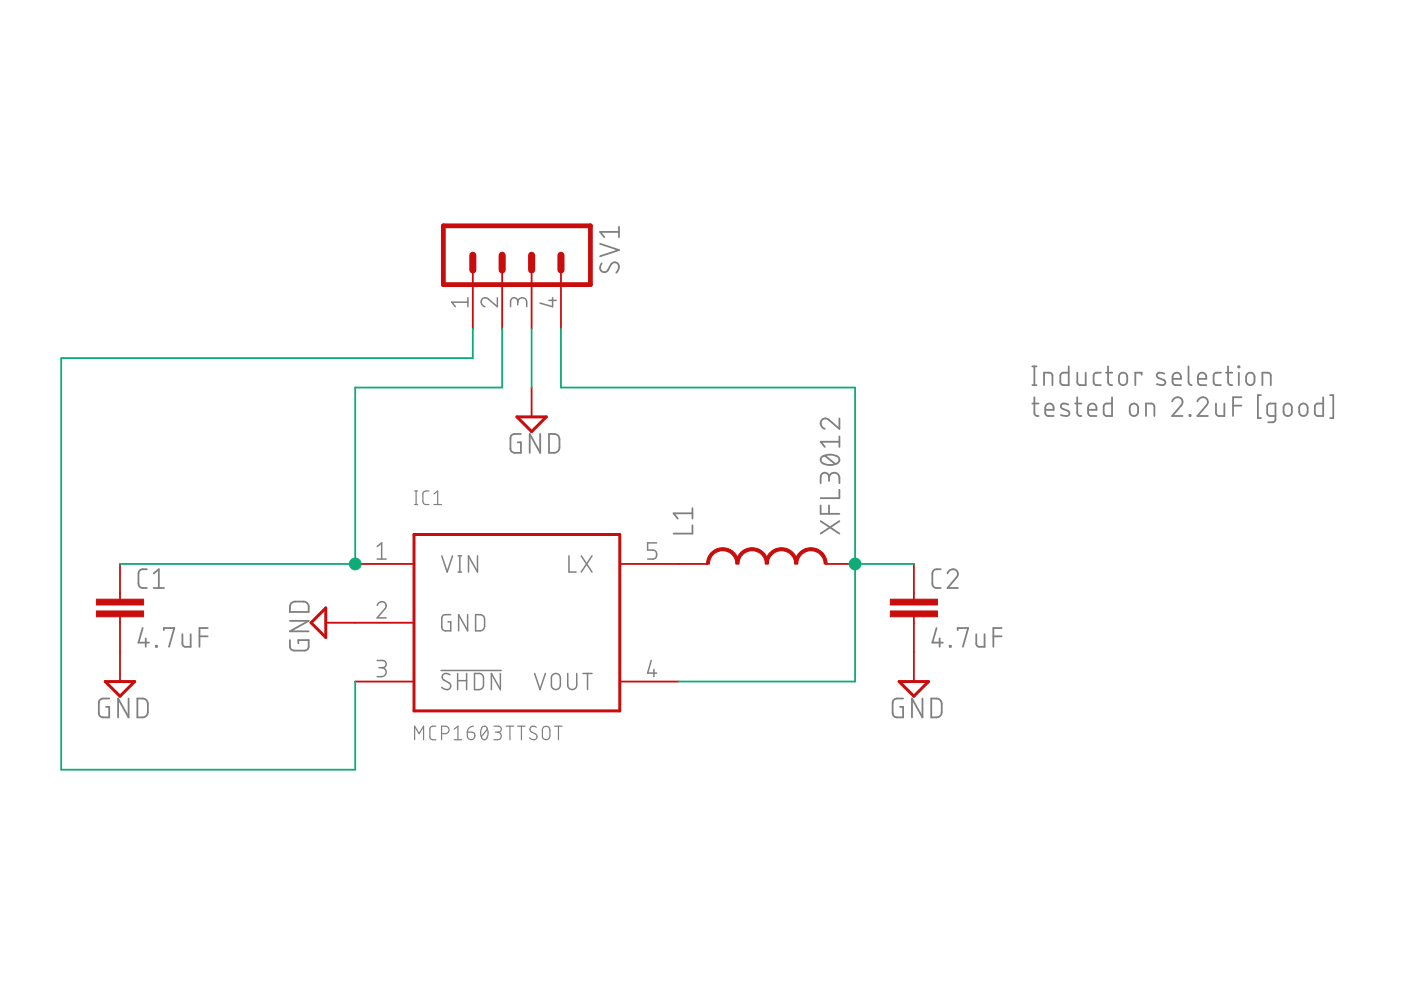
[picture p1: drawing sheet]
<?xml version="1.0" encoding="utf-8"?>
<!DOCTYPE eagle SYSTEM "eagle.dtd">
<eagle version="9.3.2">
<drawing>
<settings>
<setting alwaysvectorfont="yes"/>
<setting verticaltext="up"/>
</settings>
<grid distance="0.1" unitdist="inch" unit="inch" style="lines" multiple="1" display="no" altdistance="0.01" altunitdist="inch" altunit="inch"/>
<schematic xreflabel="%F%N/%S.%C%R" xrefpart="/%S.%C%R">
<libraries>
<library name="power">
<symbols>
<symbol name="MCP1603T">
<pin name="VIN" x="-12.7" y="5.08" length="middle" direction="pwr"/>
<pin name="GND" x="-12.7" y="0" length="middle" direction="pwr"/>
<pin name="VOUT" x="15.24" y="-5.08" length="middle" direction="pwr" rot="R180"/>
<pin name="!SHDN" x="-12.7" y="-5.08" length="middle"/>
<pin name="LX" x="15.24" y="5.08" length="middle" rot="R180"/>
<wire x1="-7.62" y1="7.62" x2="-7.62" y2="-7.62" width="0.254" layer="94"/>
<wire x1="-7.62" y1="-7.62" x2="10.16" y2="-7.62" width="0.254" layer="94"/>
<wire x1="10.16" y1="-7.62" x2="10.16" y2="7.62" width="0.254" layer="94"/>
<wire x1="10.16" y1="7.62" x2="-7.62" y2="7.62" width="0.254" layer="94"/>
<text x="-7.62" y="10.16" size="1.27" layer="95">&gt;NAME</text>
<text x="-7.62" y="-10.16" size="1.27" layer="96">&gt;VALUE</text>
</symbol>
</symbols>
<devicesets>
<deviceset name="MCP1603T">
<gates>
<gate name="G$1" symbol="MCP1603T" x="0" y="0"/>
</gates>
<devices>
<device name="TSOT" package="TSOT23-6">
<connects>
<connect gate="G$1" pin="!SHDN" pad="3"/>
<connect gate="G$1" pin="GND" pad="2"/>
<connect gate="G$1" pin="LX" pad="5"/>
<connect gate="G$1" pin="VIN" pad="1"/>
<connect gate="G$1" pin="VOUT" pad="4"/>
</connects>
<technologies>
<technology name=""/>
</technologies>
</device>
</devices>
</deviceset>
</devicesets>
</library>
<library name="rcl">
<symbols>
<symbol name="C-EU">
<wire x1="0" y1="0" x2="0" y2="-0.508" width="0.1524" layer="94"/>
<wire x1="0" y1="-2.54" x2="0" y2="-2.032" width="0.1524" layer="94"/>
<text x="1.524" y="0.381" size="1.778" layer="95">&gt;NAME</text>
<text x="1.524" y="-4.699" size="1.778" layer="96">&gt;VALUE</text>
<rectangle x1="-2.032" y1="-2.032" x2="2.032" y2="-1.524" layer="94"/>
<rectangle x1="-2.032" y1="-1.016" x2="2.032" y2="-0.508" layer="94"/>
<pin name="1" x="0" y="2.54" visible="off" length="short" direction="pas" swaplevel="1" rot="R270"/>
<pin name="2" x="0" y="-5.08" visible="off" length="short" direction="pas" swaplevel="1" rot="R90"/>
</symbol>
</symbols>
<devicesets>
<deviceset name="C-EU" prefix="C" uservalue="yes">
<gates>
<gate name="G$1" symbol="C-EU" x="0" y="0"/>
</gates>
<devices>
<device name="C0402" package="C0402">
<connects>
<connect gate="G$1" pin="1" pad="1"/>
<connect gate="G$1" pin="2" pad="2"/>
</connects>
<package3dinstances>
<package3dinstance package3d_urn="urn:adsk.eagle:package:23626/2"/>
</package3dinstances>
<technologies>
<technology name="">
<attribute name="SPICEPREFIX" value="C" constant="no"/>
</technology>
</technologies>
</device>
<device name="C0504" package="C0504">
<connects>
<connect gate="G$1" pin="1" pad="1"/>
<connect gate="G$1" pin="2" pad="2"/>
</connects>
<package3dinstances>
<package3dinstance package3d_urn="urn:adsk.eagle:package:23624/2"/>
</package3dinstances>
<technologies>
<technology name="">
<attribute name="SPICEPREFIX" value="C" constant="no"/>
</technology>
</technologies>
</device>
<device name="C0603" package="C0603">
<connects>
<connect gate="G$1" pin="1" pad="1"/>
<connect gate="G$1" pin="2" pad="2"/>
</connects>
<package3dinstances>
<package3dinstance package3d_urn="urn:adsk.eagle:package:23616/2"/>
</package3dinstances>
<technologies>
<technology name="">
<attribute name="SPICEPREFIX" value="C" constant="no"/>
</technology>
</technologies>
</device>
<device name="C0805" package="C0805">
<connects>
<connect gate="G$1" pin="1" pad="1"/>
<connect gate="G$1" pin="2" pad="2"/>
</connects>
<package3dinstances>
<package3dinstance package3d_urn="urn:adsk.eagle:package:23617/2"/>
</package3dinstances>
<technologies>
<technology name="">
<attribute name="SPICEPREFIX" value="C" constant="no"/>
</technology>
</technologies>
</device>
<device name="C1206" package="C1206">
<connects>
<connect gate="G$1" pin="1" pad="1"/>
<connect gate="G$1" pin="2" pad="2"/>
</connects>
<package3dinstances>
<package3dinstance package3d_urn="urn:adsk.eagle:package:23618/2"/>
</package3dinstances>
<technologies>
<technology name="">
<attribute name="SPICEPREFIX" value="C" constant="no"/>
</technology>
</technologies>
</device>
<device name="C1210" package="C1210">
<connects>
<connect gate="G$1" pin="1" pad="1"/>
<connect gate="G$1" pin="2" pad="2"/>
</connects>
<package3dinstances>
<package3dinstance package3d_urn="urn:adsk.eagle:package:23619/2"/>
</package3dinstances>
<technologies>
<technology name="">
<attribute name="SPICEPREFIX" value="C" constant="no"/>
</technology>
</technologies>
</device>
<device name="C1310" package="C1310">
<connects>
<connect gate="G$1" pin="1" pad="1"/>
<connect gate="G$1" pin="2" pad="2"/>
</connects>
<package3dinstances>
<package3dinstance package3d_urn="urn:adsk.eagle:package:23620/2"/>
</package3dinstances>
<technologies>
<technology name="">
<attribute name="SPICEPREFIX" value="C" constant="no"/>
</technology>
</technologies>
</device>
<device name="C1608" package="C1608">
<connects>
<connect gate="G$1" pin="1" pad="1"/>
<connect gate="G$1" pin="2" pad="2"/>
</connects>
<package3dinstances>
<package3dinstance package3d_urn="urn:adsk.eagle:package:23621/2"/>
</package3dinstances>
<technologies>
<technology name="">
<attribute name="SPICEPREFIX" value="C" constant="no"/>
</technology>
</technologies>
</device>
<device name="C1812" package="C1812">
<connects>
<connect gate="G$1" pin="1" pad="1"/>
<connect gate="G$1" pin="2" pad="2"/>
</connects>
<package3dinstances>
<package3dinstance package3d_urn="urn:adsk.eagle:package:23622/2"/>
</package3dinstances>
<technologies>
<technology name="">
<attribute name="SPICEPREFIX" value="C" constant="no"/>
</technology>
</technologies>
</device>
<device name="C1825" package="C1825">
<connects>
<connect gate="G$1" pin="1" pad="1"/>
<connect gate="G$1" pin="2" pad="2"/>
</connects>
<package3dinstances>
<package3dinstance package3d_urn="urn:adsk.eagle:package:23623/2"/>
</package3dinstances>
<technologies>
<technology name="">
<attribute name="SPICEPREFIX" value="C" constant="no"/>
</technology>
</technologies>
</device>
<device name="C2012" package="C2012">
<connects>
<connect gate="G$1" pin="1" pad="1"/>
<connect gate="G$1" pin="2" pad="2"/>
</connects>
<package3dinstances>
<package3dinstance package3d_urn="urn:adsk.eagle:package:23625/2"/>
</package3dinstances>
<technologies>
<technology name="">
<attribute name="SPICEPREFIX" value="C" constant="no"/>
</technology>
</technologies>
</device>
<device name="C3216" package="C3216">
<connects>
<connect gate="G$1" pin="1" pad="1"/>
<connect gate="G$1" pin="2" pad="2"/>
</connects>
<package3dinstances>
<package3dinstance package3d_urn="urn:adsk.eagle:package:23628/2"/>
</package3dinstances>
<technologies>
<technology name="">
<attribute name="SPICEPREFIX" value="C" constant="no"/>
</technology>
</technologies>
</device>
<device name="C3225" package="C3225">
<connects>
<connect gate="G$1" pin="1" pad="1"/>
<connect gate="G$1" pin="2" pad="2"/>
</connects>
<package3dinstances>
<package3dinstance package3d_urn="urn:adsk.eagle:package:23655/2"/>
</package3dinstances>
<technologies>
<technology name="">
<attribute name="SPICEPREFIX" value="C" constant="no"/>
</technology>
</technologies>
</device>
<device name="C4532" package="C4532">
<connects>
<connect gate="G$1" pin="1" pad="1"/>
<connect gate="G$1" pin="2" pad="2"/>
</connects>
<package3dinstances>
<package3dinstance package3d_urn="urn:adsk.eagle:package:23627/2"/>
</package3dinstances>
<technologies>
<technology name="">
<attribute name="SPICEPREFIX" value="C" constant="no"/>
</technology>
</technologies>
</device>
<device name="C4564" package="C4564">
<connects>
<connect gate="G$1" pin="1" pad="1"/>
<connect gate="G$1" pin="2" pad="2"/>
</connects>
<package3dinstances>
<package3dinstance package3d_urn="urn:adsk.eagle:package:23648/2"/>
</package3dinstances>
<technologies>
<technology name="">
<attribute name="SPICEPREFIX" value="C" constant="no"/>
</technology>
</technologies>
</device>
<device name="025-024X044" package="C025-024X044">
<connects>
<connect gate="G$1" pin="1" pad="1"/>
<connect gate="G$1" pin="2" pad="2"/>
</connects>
<package3dinstances>
<package3dinstance package3d_urn="urn:adsk.eagle:package:23630/1"/>
</package3dinstances>
<technologies>
<technology name="">
<attribute name="SPICEPREFIX" value="C" constant="no"/>
</technology>
</technologies>
</device>
<device name="025-025X050" package="C025-025X050">
<connects>
<connect gate="G$1" pin="1" pad="1"/>
<connect gate="G$1" pin="2" pad="2"/>
</connects>
<package3dinstances>
<package3dinstance package3d_urn="urn:adsk.eagle:package:23629/2"/>
</package3dinstances>
<technologies>
<technology name="">
<attribute name="SPICEPREFIX" value="C" constant="no"/>
</technology>
</technologies>
</device>
<device name="025-030X050" package="C025-030X050">
<connects>
<connect gate="G$1" pin="1" pad="1"/>
<connect gate="G$1" pin="2" pad="2"/>
</connects>
<package3dinstances>
<package3dinstance package3d_urn="urn:adsk.eagle:package:23631/1"/>
</package3dinstances>
<technologies>
<technology name="">
<attribute name="SPICEPREFIX" value="C" constant="no"/>
</technology>
</technologies>
</device>
<device name="025-040X050" package="C025-040X050">
<connects>
<connect gate="G$1" pin="1" pad="1"/>
<connect gate="G$1" pin="2" pad="2"/>
</connects>
<package3dinstances>
<package3dinstance package3d_urn="urn:adsk.eagle:package:23634/1"/>
</package3dinstances>
<technologies>
<technology name="">
<attribute name="SPICEPREFIX" value="C" constant="no"/>
</technology>
</technologies>
</device>
<device name="025-050X050" package="C025-050X050">
<connects>
<connect gate="G$1" pin="1" pad="1"/>
<connect gate="G$1" pin="2" pad="2"/>
</connects>
<package3dinstances>
<package3dinstance package3d_urn="urn:adsk.eagle:package:23633/1"/>
</package3dinstances>
<technologies>
<technology name="">
<attribute name="SPICEPREFIX" value="C" constant="no"/>
</technology>
</technologies>
</device>
<device name="025-060X050" package="C025-060X050">
<connects>
<connect gate="G$1" pin="1" pad="1"/>
<connect gate="G$1" pin="2" pad="2"/>
</connects>
<package3dinstances>
<package3dinstance package3d_urn="urn:adsk.eagle:package:23632/1"/>
</package3dinstances>
<technologies>
<technology name="">
<attribute name="SPICEPREFIX" value="C" constant="no"/>
</technology>
</technologies>
</device>
<device name="C025_050-024X070" package="C025_050-024X070">
<connects>
<connect gate="G$1" pin="1" pad="1"/>
<connect gate="G$1" pin="2" pad="2"/>
</connects>
<package3dinstances>
<package3dinstance package3d_urn="urn:adsk.eagle:package:23639/1"/>
</package3dinstances>
<technologies>
<technology name="">
<attribute name="SPICEPREFIX" value="C" constant="no"/>
</technology>
</technologies>
</device>
<device name="025_050-025X075" package="C025_050-025X075">
<connects>
<connect gate="G$1" pin="1" pad="1"/>
<connect gate="G$1" pin="2" pad="2"/>
</connects>
<package3dinstances>
<package3dinstance package3d_urn="urn:adsk.eagle:package:23641/1"/>
</package3dinstances>
<technologies>
<technology name="">
<attribute name="SPICEPREFIX" value="C" constant="no"/>
</technology>
</technologies>
</device>
<device name="025_050-035X075" package="C025_050-035X075">
<connects>
<connect gate="G$1" pin="1" pad="1"/>
<connect gate="G$1" pin="2" pad="2"/>
</connects>
<package3dinstances>
<package3dinstance package3d_urn="urn:adsk.eagle:package:23651/1"/>
</package3dinstances>
<technologies>
<technology name="">
<attribute name="SPICEPREFIX" value="C" constant="no"/>
</technology>
</technologies>
</device>
<device name="025_050-045X075" package="C025_050-045X075">
<connects>
<connect gate="G$1" pin="1" pad="1"/>
<connect gate="G$1" pin="2" pad="2"/>
</connects>
<package3dinstances>
<package3dinstance package3d_urn="urn:adsk.eagle:package:23635/1"/>
</package3dinstances>
<technologies>
<technology name="">
<attribute name="SPICEPREFIX" value="C" constant="no"/>
</technology>
</technologies>
</device>
<device name="025_050-055X075" package="C025_050-055X075">
<connects>
<connect gate="G$1" pin="1" pad="1"/>
<connect gate="G$1" pin="2" pad="2"/>
</connects>
<package3dinstances>
<package3dinstance package3d_urn="urn:adsk.eagle:package:23636/1"/>
</package3dinstances>
<technologies>
<technology name="">
<attribute name="SPICEPREFIX" value="C" constant="no"/>
</technology>
</technologies>
</device>
<device name="050-024X044" package="C050-024X044">
<connects>
<connect gate="G$1" pin="1" pad="1"/>
<connect gate="G$1" pin="2" pad="2"/>
</connects>
<package3dinstances>
<package3dinstance package3d_urn="urn:adsk.eagle:package:23643/1"/>
</package3dinstances>
<technologies>
<technology name="">
<attribute name="SPICEPREFIX" value="C" constant="no"/>
</technology>
</technologies>
</device>
<device name="050-025X075" package="C050-025X075">
<connects>
<connect gate="G$1" pin="1" pad="1"/>
<connect gate="G$1" pin="2" pad="2"/>
</connects>
<package3dinstances>
<package3dinstance package3d_urn="urn:adsk.eagle:package:23637/1"/>
</package3dinstances>
<technologies>
<technology name="">
<attribute name="SPICEPREFIX" value="C" constant="no"/>
</technology>
</technologies>
</device>
<device name="050-045X075" package="C050-045X075">
<connects>
<connect gate="G$1" pin="1" pad="1"/>
<connect gate="G$1" pin="2" pad="2"/>
</connects>
<package3dinstances>
<package3dinstance package3d_urn="urn:adsk.eagle:package:23638/1"/>
</package3dinstances>
<technologies>
<technology name="">
<attribute name="SPICEPREFIX" value="C" constant="no"/>
</technology>
</technologies>
</device>
<device name="050-030X075" package="C050-030X075">
<connects>
<connect gate="G$1" pin="1" pad="1"/>
<connect gate="G$1" pin="2" pad="2"/>
</connects>
<package3dinstances>
<package3dinstance package3d_urn="urn:adsk.eagle:package:23640/1"/>
</package3dinstances>
<technologies>
<technology name="">
<attribute name="SPICEPREFIX" value="C" constant="no"/>
</technology>
</technologies>
</device>
<device name="050-050X075" package="C050-050X075">
<connects>
<connect gate="G$1" pin="1" pad="1"/>
<connect gate="G$1" pin="2" pad="2"/>
</connects>
<package3dinstances>
<package3dinstance package3d_urn="urn:adsk.eagle:package:23665/1"/>
</package3dinstances>
<technologies>
<technology name="">
<attribute name="SPICEPREFIX" value="C" constant="no"/>
</technology>
</technologies>
</device>
<device name="050-055X075" package="C050-055X075">
<connects>
<connect gate="G$1" pin="1" pad="1"/>
<connect gate="G$1" pin="2" pad="2"/>
</connects>
<package3dinstances>
<package3dinstance package3d_urn="urn:adsk.eagle:package:23642/1"/>
</package3dinstances>
<technologies>
<technology name="">
<attribute name="SPICEPREFIX" value="C" constant="no"/>
</technology>
</technologies>
</device>
<device name="050-075X075" package="C050-075X075">
<connects>
<connect gate="G$1" pin="1" pad="1"/>
<connect gate="G$1" pin="2" pad="2"/>
</connects>
<package3dinstances>
<package3dinstance package3d_urn="urn:adsk.eagle:package:23645/1"/>
</package3dinstances>
<technologies>
<technology name="">
<attribute name="SPICEPREFIX" value="C" constant="no"/>
</technology>
</technologies>
</device>
<device name="050H075X075" package="C050H075X075">
<connects>
<connect gate="G$1" pin="1" pad="1"/>
<connect gate="G$1" pin="2" pad="2"/>
</connects>
<package3dinstances>
<package3dinstance package3d_urn="urn:adsk.eagle:package:23644/1"/>
</package3dinstances>
<technologies>
<technology name="">
<attribute name="SPICEPREFIX" value="C" constant="no"/>
</technology>
</technologies>
</device>
<device name="075-032X103" package="C075-032X103">
<connects>
<connect gate="G$1" pin="1" pad="1"/>
<connect gate="G$1" pin="2" pad="2"/>
</connects>
<package3dinstances>
<package3dinstance package3d_urn="urn:adsk.eagle:package:23646/1"/>
</package3dinstances>
<technologies>
<technology name="">
<attribute name="SPICEPREFIX" value="C" constant="no"/>
</technology>
</technologies>
</device>
<device name="075-042X103" package="C075-042X103">
<connects>
<connect gate="G$1" pin="1" pad="1"/>
<connect gate="G$1" pin="2" pad="2"/>
</connects>
<package3dinstances>
<package3dinstance package3d_urn="urn:adsk.eagle:package:23656/1"/>
</package3dinstances>
<technologies>
<technology name="">
<attribute name="SPICEPREFIX" value="C" constant="no"/>
</technology>
</technologies>
</device>
<device name="075-052X106" package="C075-052X106">
<connects>
<connect gate="G$1" pin="1" pad="1"/>
<connect gate="G$1" pin="2" pad="2"/>
</connects>
<package3dinstances>
<package3dinstance package3d_urn="urn:adsk.eagle:package:23650/1"/>
</package3dinstances>
<technologies>
<technology name="">
<attribute name="SPICEPREFIX" value="C" constant="no"/>
</technology>
</technologies>
</device>
<device name="102-043X133" package="C102-043X133">
<connects>
<connect gate="G$1" pin="1" pad="1"/>
<connect gate="G$1" pin="2" pad="2"/>
</connects>
<package3dinstances>
<package3dinstance package3d_urn="urn:adsk.eagle:package:23647/1"/>
</package3dinstances>
<technologies>
<technology name="">
<attribute name="SPICEPREFIX" value="C" constant="no"/>
</technology>
</technologies>
</device>
<device name="102-054X133" package="C102-054X133">
<connects>
<connect gate="G$1" pin="1" pad="1"/>
<connect gate="G$1" pin="2" pad="2"/>
</connects>
<package3dinstances>
<package3dinstance package3d_urn="urn:adsk.eagle:package:23649/1"/>
</package3dinstances>
<technologies>
<technology name="">
<attribute name="SPICEPREFIX" value="C" constant="no"/>
</technology>
</technologies>
</device>
<device name="102-064X133" package="C102-064X133">
<connects>
<connect gate="G$1" pin="1" pad="1"/>
<connect gate="G$1" pin="2" pad="2"/>
</connects>
<package3dinstances>
<package3dinstance package3d_urn="urn:adsk.eagle:package:23653/1"/>
</package3dinstances>
<technologies>
<technology name="">
<attribute name="SPICEPREFIX" value="C" constant="no"/>
</technology>
</technologies>
</device>
<device name="102_152-062X184" package="C102_152-062X184">
<connects>
<connect gate="G$1" pin="1" pad="1"/>
<connect gate="G$1" pin="2" pad="2"/>
</connects>
<package3dinstances>
<package3dinstance package3d_urn="urn:adsk.eagle:package:23652/1"/>
</package3dinstances>
<technologies>
<technology name="">
<attribute name="SPICEPREFIX" value="C" constant="no"/>
</technology>
</technologies>
</device>
<device name="150-054X183" package="C150-054X183">
<connects>
<connect gate="G$1" pin="1" pad="1"/>
<connect gate="G$1" pin="2" pad="2"/>
</connects>
<package3dinstances>
<package3dinstance package3d_urn="urn:adsk.eagle:package:23669/1"/>
</package3dinstances>
<technologies>
<technology name="">
<attribute name="SPICEPREFIX" value="C" constant="no"/>
</technology>
</technologies>
</device>
<device name="150-064X183" package="C150-064X183">
<connects>
<connect gate="G$1" pin="1" pad="1"/>
<connect gate="G$1" pin="2" pad="2"/>
</connects>
<package3dinstances>
<package3dinstance package3d_urn="urn:adsk.eagle:package:23654/1"/>
</package3dinstances>
<technologies>
<technology name="">
<attribute name="SPICEPREFIX" value="C" constant="no"/>
</technology>
</technologies>
</device>
<device name="150-072X183" package="C150-072X183">
<connects>
<connect gate="G$1" pin="1" pad="1"/>
<connect gate="G$1" pin="2" pad="2"/>
</connects>
<package3dinstances>
<package3dinstance package3d_urn="urn:adsk.eagle:package:23657/1"/>
</package3dinstances>
<technologies>
<technology name="">
<attribute name="SPICEPREFIX" value="C" constant="no"/>
</technology>
</technologies>
</device>
<device name="150-084X183" package="C150-084X183">
<connects>
<connect gate="G$1" pin="1" pad="1"/>
<connect gate="G$1" pin="2" pad="2"/>
</connects>
<package3dinstances>
<package3dinstance package3d_urn="urn:adsk.eagle:package:23658/1"/>
</package3dinstances>
<technologies>
<technology name="">
<attribute name="SPICEPREFIX" value="C" constant="no"/>
</technology>
</technologies>
</device>
<device name="150-091X182" package="C150-091X182">
<connects>
<connect gate="G$1" pin="1" pad="1"/>
<connect gate="G$1" pin="2" pad="2"/>
</connects>
<package3dinstances>
<package3dinstance package3d_urn="urn:adsk.eagle:package:23659/1"/>
</package3dinstances>
<technologies>
<technology name="">
<attribute name="SPICEPREFIX" value="C" constant="no"/>
</technology>
</technologies>
</device>
<device name="225-062X268" package="C225-062X268">
<connects>
<connect gate="G$1" pin="1" pad="1"/>
<connect gate="G$1" pin="2" pad="2"/>
</connects>
<package3dinstances>
<package3dinstance package3d_urn="urn:adsk.eagle:package:23661/1"/>
</package3dinstances>
<technologies>
<technology name="">
<attribute name="SPICEPREFIX" value="C" constant="no"/>
</technology>
</technologies>
</device>
<device name="225-074X268" package="C225-074X268">
<connects>
<connect gate="G$1" pin="1" pad="1"/>
<connect gate="G$1" pin="2" pad="2"/>
</connects>
<package3dinstances>
<package3dinstance package3d_urn="urn:adsk.eagle:package:23660/1"/>
</package3dinstances>
<technologies>
<technology name="">
<attribute name="SPICEPREFIX" value="C" constant="no"/>
</technology>
</technologies>
</device>
<device name="225-087X268" package="C225-087X268">
<connects>
<connect gate="G$1" pin="1" pad="1"/>
<connect gate="G$1" pin="2" pad="2"/>
</connects>
<package3dinstances>
<package3dinstance package3d_urn="urn:adsk.eagle:package:23662/1"/>
</package3dinstances>
<technologies>
<technology name="">
<attribute name="SPICEPREFIX" value="C" constant="no"/>
</technology>
</technologies>
</device>
<device name="225-108X268" package="C225-108X268">
<connects>
<connect gate="G$1" pin="1" pad="1"/>
<connect gate="G$1" pin="2" pad="2"/>
</connects>
<package3dinstances>
<package3dinstance package3d_urn="urn:adsk.eagle:package:23663/1"/>
</package3dinstances>
<technologies>
<technology name="">
<attribute name="SPICEPREFIX" value="C" constant="no"/>
</technology>
</technologies>
</device>
<device name="225-113X268" package="C225-113X268">
<connects>
<connect gate="G$1" pin="1" pad="1"/>
<connect gate="G$1" pin="2" pad="2"/>
</connects>
<package3dinstances>
<package3dinstance package3d_urn="urn:adsk.eagle:package:23667/1"/>
</package3dinstances>
<technologies>
<technology name="">
<attribute name="SPICEPREFIX" value="C" constant="no"/>
</technology>
</technologies>
</device>
<device name="275-093X316" package="C275-093X316">
<connects>
<connect gate="G$1" pin="1" pad="1"/>
<connect gate="G$1" pin="2" pad="2"/>
</connects>
<package3dinstances>
<package3dinstance package3d_urn="urn:adsk.eagle:package:23701/1"/>
</package3dinstances>
<technologies>
<technology name="">
<attribute name="SPICEPREFIX" value="C" constant="no"/>
</technology>
</technologies>
</device>
<device name="275-113X316" package="C275-113X316">
<connects>
<connect gate="G$1" pin="1" pad="1"/>
<connect gate="G$1" pin="2" pad="2"/>
</connects>
<package3dinstances>
<package3dinstance package3d_urn="urn:adsk.eagle:package:23673/1"/>
</package3dinstances>
<technologies>
<technology name="">
<attribute name="SPICEPREFIX" value="C" constant="no"/>
</technology>
</technologies>
</device>
<device name="275-134X316" package="C275-134X316">
<connects>
<connect gate="G$1" pin="1" pad="1"/>
<connect gate="G$1" pin="2" pad="2"/>
</connects>
<package3dinstances>
<package3dinstance package3d_urn="urn:adsk.eagle:package:23664/1"/>
</package3dinstances>
<technologies>
<technology name="">
<attribute name="SPICEPREFIX" value="C" constant="no"/>
</technology>
</technologies>
</device>
<device name="275-205X316" package="C275-205X316">
<connects>
<connect gate="G$1" pin="1" pad="1"/>
<connect gate="G$1" pin="2" pad="2"/>
</connects>
<package3dinstances>
<package3dinstance package3d_urn="urn:adsk.eagle:package:23666/1"/>
</package3dinstances>
<technologies>
<technology name="">
<attribute name="SPICEPREFIX" value="C" constant="no"/>
</technology>
</technologies>
</device>
<device name="325-137X374" package="C325-137X374">
<connects>
<connect gate="G$1" pin="1" pad="1"/>
<connect gate="G$1" pin="2" pad="2"/>
</connects>
<package3dinstances>
<package3dinstance package3d_urn="urn:adsk.eagle:package:23672/1"/>
</package3dinstances>
<technologies>
<technology name="">
<attribute name="SPICEPREFIX" value="C" constant="no"/>
</technology>
</technologies>
</device>
<device name="325-162X374" package="C325-162X374">
<connects>
<connect gate="G$1" pin="1" pad="1"/>
<connect gate="G$1" pin="2" pad="2"/>
</connects>
<package3dinstances>
<package3dinstance package3d_urn="urn:adsk.eagle:package:23670/1"/>
</package3dinstances>
<technologies>
<technology name="">
<attribute name="SPICEPREFIX" value="C" constant="no"/>
</technology>
</technologies>
</device>
<device name="325-182X374" package="C325-182X374">
<connects>
<connect gate="G$1" pin="1" pad="1"/>
<connect gate="G$1" pin="2" pad="2"/>
</connects>
<package3dinstances>
<package3dinstance package3d_urn="urn:adsk.eagle:package:23668/1"/>
</package3dinstances>
<technologies>
<technology name="">
<attribute name="SPICEPREFIX" value="C" constant="no"/>
</technology>
</technologies>
</device>
<device name="375-192X418" package="C375-192X418">
<connects>
<connect gate="G$1" pin="1" pad="1"/>
<connect gate="G$1" pin="2" pad="2"/>
</connects>
<package3dinstances>
<package3dinstance package3d_urn="urn:adsk.eagle:package:23674/1"/>
</package3dinstances>
<technologies>
<technology name="">
<attribute name="SPICEPREFIX" value="C" constant="no"/>
</technology>
</technologies>
</device>
<device name="375-203X418" package="C375-203X418">
<connects>
<connect gate="G$1" pin="1" pad="1"/>
<connect gate="G$1" pin="2" pad="2"/>
</connects>
<package3dinstances>
<package3dinstance package3d_urn="urn:adsk.eagle:package:23671/1"/>
</package3dinstances>
<technologies>
<technology name="">
<attribute name="SPICEPREFIX" value="C" constant="no"/>
</technology>
</technologies>
</device>
<device name="050-035X075" package="C050-035X075">
<connects>
<connect gate="G$1" pin="1" pad="1"/>
<connect gate="G$1" pin="2" pad="2"/>
</connects>
<package3dinstances>
<package3dinstance package3d_urn="urn:adsk.eagle:package:23677/1"/>
</package3dinstances>
<technologies>
<technology name="">
<attribute name="SPICEPREFIX" value="C" constant="no"/>
</technology>
</technologies>
</device>
<device name="375-155X418" package="C375-155X418">
<connects>
<connect gate="G$1" pin="1" pad="1"/>
<connect gate="G$1" pin="2" pad="2"/>
</connects>
<package3dinstances>
<package3dinstance package3d_urn="urn:adsk.eagle:package:23675/1"/>
</package3dinstances>
<technologies>
<technology name="">
<attribute name="SPICEPREFIX" value="C" constant="no"/>
</technology>
</technologies>
</device>
<device name="075-063X106" package="C075-063X106">
<connects>
<connect gate="G$1" pin="1" pad="1"/>
<connect gate="G$1" pin="2" pad="2"/>
</connects>
<package3dinstances>
<package3dinstance package3d_urn="urn:adsk.eagle:package:23678/1"/>
</package3dinstances>
<technologies>
<technology name="">
<attribute name="SPICEPREFIX" value="C" constant="no"/>
</technology>
</technologies>
</device>
<device name="275-154X316" package="C275-154X316">
<connects>
<connect gate="G$1" pin="1" pad="1"/>
<connect gate="G$1" pin="2" pad="2"/>
</connects>
<package3dinstances>
<package3dinstance package3d_urn="urn:adsk.eagle:package:23685/1"/>
</package3dinstances>
<technologies>
<technology name="">
<attribute name="SPICEPREFIX" value="C" constant="no"/>
</technology>
</technologies>
</device>
<device name="275-173X316" package="C275-173X316">
<connects>
<connect gate="G$1" pin="1" pad="1"/>
<connect gate="G$1" pin="2" pad="2"/>
</connects>
<package3dinstances>
<package3dinstance package3d_urn="urn:adsk.eagle:package:23676/1"/>
</package3dinstances>
<technologies>
<technology name="">
<attribute name="SPICEPREFIX" value="C" constant="no"/>
</technology>
</technologies>
</device>
<device name="C0402K" package="C0402K">
<connects>
<connect gate="G$1" pin="1" pad="1"/>
<connect gate="G$1" pin="2" pad="2"/>
</connects>
<package3dinstances>
<package3dinstance package3d_urn="urn:adsk.eagle:package:23679/2"/>
</package3dinstances>
<technologies>
<technology name="">
<attribute name="SPICEPREFIX" value="C" constant="no"/>
</technology>
</technologies>
</device>
<device name="C0603K" package="C0603K">
<connects>
<connect gate="G$1" pin="1" pad="1"/>
<connect gate="G$1" pin="2" pad="2"/>
</connects>
<package3dinstances>
<package3dinstance package3d_urn="urn:adsk.eagle:package:23680/2"/>
</package3dinstances>
<technologies>
<technology name="">
<attribute name="SPICEPREFIX" value="C" constant="no"/>
</technology>
</technologies>
</device>
<device name="C0805K" package="C0805K">
<connects>
<connect gate="G$1" pin="1" pad="1"/>
<connect gate="G$1" pin="2" pad="2"/>
</connects>
<package3dinstances>
<package3dinstance package3d_urn="urn:adsk.eagle:package:23681/2"/>
</package3dinstances>
<technologies>
<technology name="">
<attribute name="SPICEPREFIX" value="C" constant="no"/>
</technology>
</technologies>
</device>
<device name="C1206K" package="C1206K">
<connects>
<connect gate="G$1" pin="1" pad="1"/>
<connect gate="G$1" pin="2" pad="2"/>
</connects>
<package3dinstances>
<package3dinstance package3d_urn="urn:adsk.eagle:package:23682/2"/>
</package3dinstances>
<technologies>
<technology name="">
<attribute name="SPICEPREFIX" value="C" constant="no"/>
</technology>
</technologies>
</device>
<device name="C1210K" package="C1210K">
<connects>
<connect gate="G$1" pin="1" pad="1"/>
<connect gate="G$1" pin="2" pad="2"/>
</connects>
<package3dinstances>
<package3dinstance package3d_urn="urn:adsk.eagle:package:23683/2"/>
</package3dinstances>
<technologies>
<technology name="">
<attribute name="SPICEPREFIX" value="C" constant="no"/>
</technology>
</technologies>
</device>
<device name="C1812K" package="C1812K">
<connects>
<connect gate="G$1" pin="1" pad="1"/>
<connect gate="G$1" pin="2" pad="2"/>
</connects>
<package3dinstances>
<package3dinstance package3d_urn="urn:adsk.eagle:package:23686/2"/>
</package3dinstances>
<technologies>
<technology name="">
<attribute name="SPICEPREFIX" value="C" constant="no"/>
</technology>
</technologies>
</device>
<device name="C1825K" package="C1825K">
<connects>
<connect gate="G$1" pin="1" pad="1"/>
<connect gate="G$1" pin="2" pad="2"/>
</connects>
<package3dinstances>
<package3dinstance package3d_urn="urn:adsk.eagle:package:23684/2"/>
</package3dinstances>
<technologies>
<technology name="">
<attribute name="SPICEPREFIX" value="C" constant="no"/>
</technology>
</technologies>
</device>
<device name="C2220K" package="C2220K">
<connects>
<connect gate="G$1" pin="1" pad="1"/>
<connect gate="G$1" pin="2" pad="2"/>
</connects>
<package3dinstances>
<package3dinstance package3d_urn="urn:adsk.eagle:package:23687/2"/>
</package3dinstances>
<technologies>
<technology name="">
<attribute name="SPICEPREFIX" value="C" constant="no"/>
</technology>
</technologies>
</device>
<device name="C2225K" package="C2225K">
<connects>
<connect gate="G$1" pin="1" pad="1"/>
<connect gate="G$1" pin="2" pad="2"/>
</connects>
<package3dinstances>
<package3dinstance package3d_urn="urn:adsk.eagle:package:23692/2"/>
</package3dinstances>
<technologies>
<technology name="">
<attribute name="SPICEPREFIX" value="C" constant="no"/>
</technology>
</technologies>
</device>
<device name="HPC0201" package="HPC0201">
<connects>
<connect gate="G$1" pin="1" pad="1"/>
<connect gate="G$1" pin="2" pad="2"/>
</connects>
<package3dinstances>
<package3dinstance package3d_urn="urn:adsk.eagle:package:26213/1"/>
</package3dinstances>
<technologies>
<technology name="">
<attribute name="SPICEPREFIX" value="C" constant="no"/>
</technology>
</technologies>
</device>
<device name="C0201" package="C0201">
<connects>
<connect gate="G$1" pin="1" pad="1"/>
<connect gate="G$1" pin="2" pad="2"/>
</connects>
<package3dinstances>
<package3dinstance package3d_urn="urn:adsk.eagle:package:23690/2"/>
</package3dinstances>
<technologies>
<technology name="">
<attribute name="SPICEPREFIX" value="C" constant="no"/>
</technology>
</technologies>
</device>
<device name="C1808" package="C1808">
<connects>
<connect gate="G$1" pin="1" pad="1"/>
<connect gate="G$1" pin="2" pad="2"/>
</connects>
<package3dinstances>
<package3dinstance package3d_urn="urn:adsk.eagle:package:23689/2"/>
</package3dinstances>
<technologies>
<technology name="">
<attribute name="SPICEPREFIX" value="C" constant="no"/>
</technology>
</technologies>
</device>
<device name="C3640" package="C3640">
<connects>
<connect gate="G$1" pin="1" pad="1"/>
<connect gate="G$1" pin="2" pad="2"/>
</connects>
<package3dinstances>
<package3dinstance package3d_urn="urn:adsk.eagle:package:23693/2"/>
</package3dinstances>
<technologies>
<technology name="">
<attribute name="SPICEPREFIX" value="C" constant="no"/>
</technology>
</technologies>
</device>
<device name="01005" package="C01005">
<connects>
<connect gate="G$1" pin="1" pad="1"/>
<connect gate="G$1" pin="2" pad="2"/>
</connects>
<package3dinstances>
<package3dinstance package3d_urn="urn:adsk.eagle:package:23691/1"/>
</package3dinstances>
<technologies>
<technology name="">
<attribute name="SPICEPREFIX" value="C" constant="no"/>
</technology>
</technologies>
</device>
</devices>
<spice>
<pinmapping spiceprefix="C">
<pinmap gate="G$1" pin="1" pinorder="1"/>
<pinmap gate="G$1" pin="2" pinorder="2"/>
</pinmapping>
</spice>
</deviceset>
</devicesets>
</library>
<library name="supply2">
<symbols>
<symbol name="GND">
<wire x1="-1.27" y1="0" x2="1.27" y2="0" width="0.254" layer="94"/>
<wire x1="1.27" y1="0" x2="0" y2="-1.27" width="0.254" layer="94"/>
<wire x1="0" y1="-1.27" x2="-1.27" y2="0" width="0.254" layer="94"/>
<text x="-1.905" y="-3.175" size="1.778" layer="96">&gt;VALUE</text>
<pin name="GND" x="0" y="2.54" visible="off" length="short" direction="sup" rot="R270"/>
</symbol>
</symbols>
<devicesets>
<deviceset name="GND" prefix="SUPPLY">
<gates>
<gate name="GND" symbol="GND" x="0" y="0"/>
</gates>
<devices>
<device name="">
<technologies>
<technology name=""/>
</technologies>
</device>
</devices>
</deviceset>
</devicesets>
</library>
<library name="my-inductors">
<symbols>
<symbol name="INDUCTOR">
<wire x1="0" y1="5.08" x2="1.27" y2="3.81" width="0.254" layer="94" curve="-90" cap="flat"/>
<wire x1="0" y1="2.54" x2="1.27" y2="3.81" width="0.254" layer="94" curve="90" cap="flat"/>
<wire x1="0" y1="2.54" x2="1.27" y2="1.27" width="0.254" layer="94" curve="-90" cap="flat"/>
<wire x1="0" y1="0" x2="1.27" y2="1.27" width="0.254" layer="94" curve="90" cap="flat"/>
<wire x1="0" y1="0" x2="1.27" y2="-1.27" width="0.254" layer="94" curve="-90" cap="flat"/>
<wire x1="0" y1="-2.54" x2="1.27" y2="-1.27" width="0.254" layer="94" curve="90" cap="flat"/>
<wire x1="0" y1="-2.54" x2="1.27" y2="-3.81" width="0.254" layer="94" curve="-90" cap="flat"/>
<wire x1="0" y1="-5.08" x2="1.27" y2="-3.81" width="0.254" layer="94" curve="90" cap="flat"/>
<text x="2.54" y="6.35" size="1.778" layer="95">&gt;NAME</text>
<text x="2.54" y="-6.35" size="1.778" layer="96">&gt;VALUE</text>
<pin name="1" x="0" y="7.62" visible="off" length="short" direction="pas" swaplevel="1" rot="R270"/>
<pin name="2" x="0" y="-7.62" visible="off" length="short" direction="pas" swaplevel="1" rot="R90"/>
</symbol>
</symbols>
<devicesets>
<deviceset name="XFL3012">
<gates>
<gate name="G$1" symbol="INDUCTOR" x="0" y="0"/>
</gates>
<devices>
<device name="" package="XFL3012">
<connects>
<connect gate="G$1" pin="1" pad="1"/>
<connect gate="G$1" pin="2" pad="2"/>
</connects>
<technologies>
<technology name=""/>
</technologies>
</device>
</devices>
</deviceset>
</devicesets>
</library>
<library name="con-lstb">
<symbols>
<symbol name="MA04-1">
<wire x1="3.81" y1="-7.62" x2="-1.27" y2="-7.62" width="0.4064" layer="94"/>
<wire x1="1.27" y1="0" x2="2.54" y2="0" width="0.6096" layer="94"/>
<wire x1="1.27" y1="-2.54" x2="2.54" y2="-2.54" width="0.6096" layer="94"/>
<wire x1="1.27" y1="-5.08" x2="2.54" y2="-5.08" width="0.6096" layer="94"/>
<wire x1="-1.27" y1="5.08" x2="-1.27" y2="-7.62" width="0.4064" layer="94"/>
<wire x1="3.81" y1="-7.62" x2="3.81" y2="5.08" width="0.4064" layer="94"/>
<wire x1="-1.27" y1="5.08" x2="3.81" y2="5.08" width="0.4064" layer="94"/>
<wire x1="1.27" y1="2.54" x2="2.54" y2="2.54" width="0.6096" layer="94"/>
<text x="-1.27" y="-10.16" size="1.778" layer="96">&gt;VALUE</text>
<text x="-1.27" y="5.842" size="1.778" layer="95">&gt;NAME</text>
<pin name="1" x="7.62" y="-5.08" visible="pad" length="middle" direction="pas" swaplevel="1" rot="R180"/>
<pin name="2" x="7.62" y="-2.54" visible="pad" length="middle" direction="pas" swaplevel="1" rot="R180"/>
<pin name="3" x="7.62" y="0" visible="pad" length="middle" direction="pas" swaplevel="1" rot="R180"/>
<pin name="4" x="7.62" y="2.54" visible="pad" length="middle" direction="pas" swaplevel="1" rot="R180"/>
</symbol>
</symbols>
<devicesets>
<deviceset name="MA04-1" prefix="SV" uservalue="yes">
<gates>
<gate name="1" symbol="MA04-1" x="0" y="0"/>
</gates>
<devices>
<device name="" package="MA04-1">
<connects>
<connect gate="1" pin="1" pad="1"/>
<connect gate="1" pin="2" pad="2"/>
<connect gate="1" pin="3" pad="3"/>
<connect gate="1" pin="4" pad="4"/>
</connects>
<package3dinstances>
<package3dinstance package3d_urn="urn:adsk.eagle:package:8337/1"/>
</package3dinstances>
<technologies>
<technology name="">
<attribute name="MF" value="" constant="no"/>
<attribute name="MPN" value="" constant="no"/>
<attribute name="OC_FARNELL" value="unknown" constant="no"/>
<attribute name="OC_NEWARK" value="unknown" constant="no"/>
</technology>
</technologies>
</device>
</devices>
</deviceset>
</devicesets>
</library>
</libraries>
<attributes>
</attributes>
<variantdefs>
</variantdefs>
<classes>
<class number="0" name="default" width="0" drill="0">
</class>
</classes>
<parts>
<part name="IC1" library="power" deviceset="MCP1603T" device="TSOT"/>
<part name="C1" library="rcl" deviceset="C-EU" device="C0603" package3d_urn="urn:adsk.eagle:package:23616/2" value="4.7uF"/>
<part name="SUPPLY1" library="supply2" deviceset="GND" device=""/>
<part name="SUPPLY2" library="supply2" deviceset="GND" device=""/>
<part name="C2" library="rcl" deviceset="C-EU" device="C0603" package3d_urn="urn:adsk.eagle:package:23616/2" value="4.7uF"/>
<part name="SUPPLY3" library="supply2" deviceset="GND" device=""/>
<part name="L1" library="my-inductors" deviceset="XFL3012" device=""/>
<part name="SV1" library="con-lstb" deviceset="MA04-1" device="" package3d_urn="urn:adsk.eagle:package:8337/1"/>
<part name="SUPPLY4" library="supply2" deviceset="GND" device=""/>
</parts>
<sheets>
<sheet>
<plain>
<text x="101.6" y="78.74" size="1.778" layer="97">Inductor selection
tested on 2.2uF [good]</text>
</plain>
<instances>
<instance part="IC1" gate="G$1" x="55.88" y="60.96" smashed="yes">
<attribute name="NAME" x="48.26" y="71.12" size="1.27" layer="95"/>
<attribute name="VALUE" x="48.26" y="50.8" size="1.27" layer="96"/>
</instance>
<instance part="C1" gate="G$1" x="22.86" y="63.5" smashed="yes">
<attribute name="NAME" x="24.384" y="63.881" size="1.778" layer="95"/>
<attribute name="VALUE" x="24.384" y="58.801" size="1.778" layer="96"/>
</instance>
<instance part="SUPPLY1" gate="GND" x="22.86" y="55.88" smashed="yes">
<attribute name="VALUE" x="20.955" y="52.705" size="1.778" layer="96"/>
</instance>
<instance part="SUPPLY2" gate="GND" x="40.64" y="60.96" smashed="yes" rot="R270">
<attribute name="VALUE" x="37.465" y="62.865" size="1.778" layer="96" rot="R270"/>
</instance>
<instance part="C2" gate="G$1" x="91.44" y="63.5" smashed="yes">
<attribute name="NAME" x="92.964" y="63.881" size="1.778" layer="95"/>
<attribute name="VALUE" x="92.964" y="58.801" size="1.778" layer="96"/>
</instance>
<instance part="SUPPLY3" gate="GND" x="91.44" y="55.88" smashed="yes">
<attribute name="VALUE" x="89.535" y="52.705" size="1.778" layer="96"/>
</instance>
<instance part="L1" gate="G$1" x="78.74" y="66.04" smashed="yes" rot="R90">
<attribute name="NAME" x="72.39" y="68.58" size="1.778" layer="95" rot="R90"/>
<attribute name="VALUE" x="85.09" y="68.58" size="1.778" layer="96" rot="R90"/>
</instance>
<instance part="SV1" gate="1" x="58.42" y="93.98" smashed="yes" rot="R270">
<attribute name="VALUE" x="48.26" y="95.25" size="1.778" layer="96" rot="R270"/>
<attribute name="NAME" x="64.262" y="95.25" size="1.778" layer="95" rot="R270"/>
</instance>
<instance part="SUPPLY4" gate="GND" x="58.42" y="78.74" smashed="yes">
<attribute name="VALUE" x="56.515" y="75.565" size="1.778" layer="96"/>
</instance>
</instances>
<busses>
</busses>
<nets>
<net name="N$1" class="0">
<segment>
<pinref part="IC1" gate="G$1" pin="VIN"/>
<pinref part="C1" gate="G$1" pin="1"/>
<wire x1="43.18" y1="66.04" x2="22.86" y2="66.04" width="0.1524" layer="91"/>
<pinref part="SV1" gate="1" pin="2"/>
<wire x1="55.88" y1="86.36" x2="55.88" y2="81.28" width="0.1524" layer="91"/>
<wire x1="55.88" y1="81.28" x2="43.18" y2="81.28" width="0.1524" layer="91"/>
<wire x1="43.18" y1="81.28" x2="43.18" y2="66.04" width="0.1524" layer="91"/>
<junction x="43.18" y="66.04"/>
</segment>
</net>
<net name="GND" class="0">
<segment>
<pinref part="C1" gate="G$1" pin="2"/>
<pinref part="SUPPLY1" gate="GND" pin="GND"/>
</segment>
<segment>
<pinref part="IC1" gate="G$1" pin="GND"/>
<pinref part="SUPPLY2" gate="GND" pin="GND"/>
</segment>
<segment>
<pinref part="C2" gate="G$1" pin="2"/>
<pinref part="SUPPLY3" gate="GND" pin="GND"/>
</segment>
<segment>
<pinref part="SV1" gate="1" pin="3"/>
<pinref part="SUPPLY4" gate="GND" pin="GND"/>
<wire x1="58.42" y1="81.28" x2="58.42" y2="86.36" width="0.1524" layer="91"/>
</segment>
</net>
<net name="N$2" class="0">
<segment>
<pinref part="IC1" gate="G$1" pin="VOUT"/>
<wire x1="71.12" y1="55.88" x2="86.36" y2="55.88" width="0.1524" layer="91"/>
<wire x1="86.36" y1="55.88" x2="86.36" y2="66.04" width="0.1524" layer="91"/>
<pinref part="C2" gate="G$1" pin="1"/>
<wire x1="86.36" y1="66.04" x2="91.44" y2="66.04" width="0.1524" layer="91"/>
<pinref part="L1" gate="G$1" pin="2"/>
<junction x="86.36" y="66.04"/>
<pinref part="SV1" gate="1" pin="4"/>
<wire x1="60.96" y1="86.36" x2="60.96" y2="81.28" width="0.1524" layer="91"/>
<wire x1="60.96" y1="81.28" x2="86.36" y2="81.28" width="0.1524" layer="91"/>
<wire x1="86.36" y1="81.28" x2="86.36" y2="66.04" width="0.1524" layer="91"/>
</segment>
</net>
<net name="N$3" class="0">
<segment>
<pinref part="IC1" gate="G$1" pin="LX"/>
<pinref part="L1" gate="G$1" pin="1"/>
</segment>
</net>
<net name="N$4" class="0">
<segment>
<pinref part="IC1" gate="G$1" pin="!SHDN"/>
<wire x1="43.18" y1="55.88" x2="43.18" y2="48.26" width="0.1524" layer="91"/>
<wire x1="43.18" y1="48.26" x2="17.78" y2="48.26" width="0.1524" layer="91"/>
<wire x1="17.78" y1="48.26" x2="17.78" y2="83.82" width="0.1524" layer="91"/>
<wire x1="17.78" y1="83.82" x2="53.34" y2="83.82" width="0.1524" layer="91"/>
<pinref part="SV1" gate="1" pin="1"/>
<wire x1="53.34" y1="83.82" x2="53.34" y2="86.36" width="0.1524" layer="91"/>
</segment>
</net>
</nets>
</sheet>
</sheets>
</schematic>
</drawing>
<compatibility>
<note version="6.3" minversion="6.2.2" severity="warning">
Since Version 6.2.2 text objects can contain more than one line,
which will not be processed correctly with this version.
</note>
<note version="8.2" severity="warning">
Since Version 8.2, EAGLE supports online libraries. The ids
of those online libraries will not be understood (or retained)
with this version.
</note>
<note version="8.3" severity="warning">
Since Version 8.3, EAGLE supports URNs for individual library
assets (packages, symbols, and devices). The URNs of those assets
will not be understood (or retained) with this version.
</note>
<note version="8.3" severity="warning">
Since Version 8.3, EAGLE supports the association of 3D packages
with devices in libraries, schematics, and board files. Those 3D
packages will not be understood (or retained) with this version.
</note>
<note version="8.4" severity="warning">
Since Version 8.4, EAGLE supports properties for SPICE simulation. 
Probes in schematics and SPICE mapping objects found in parts and library devices
will not be understood with this version. Update EAGLE to the latest version
for full support of SPICE simulation. 
</note>
</compatibility>
</eagle>
